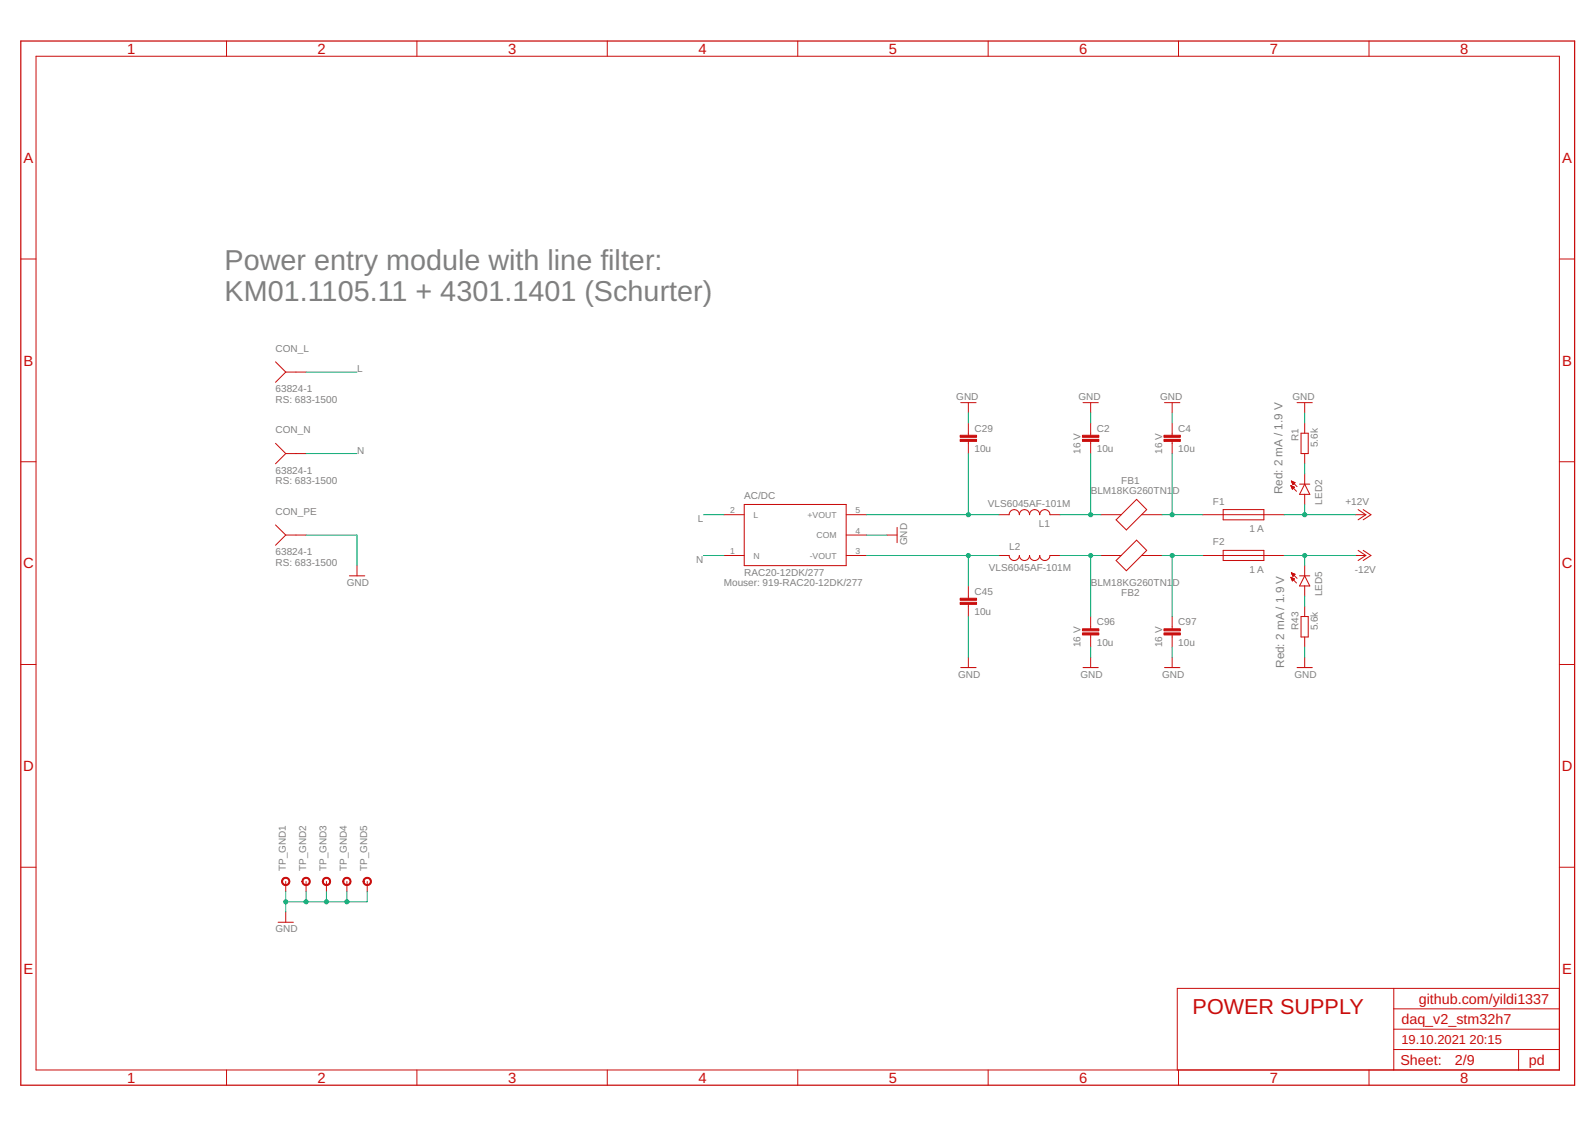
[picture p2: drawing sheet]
<svg xmlns="http://www.w3.org/2000/svg" width="297mm" height="210mm" viewBox="0 0 297 210" stroke-linecap="round" stroke-linejoin="round" font-family="sans-serif">
<g fill="none" stroke="#c90d0c" stroke-width=".19">
<path d="M6.7 10.5h283.7v188.8h-283.7zM42.2 7.6v2.9M77.6 7.6v2.9M113.1 7.6v2.9M148.6 7.6v2.9M184 7.6v2.9M219.5 7.6v2.9M255 7.6v2.9M3.9 48.2h2.8M290.4 48.2h2.8M51.3 67.4l1.9 1.9M53.2 69.3h3.8"/>
<path d="M53.2 69.3l-1.9 1.9M178.9 75h2.9M180.3 75v1.9M180.3 78.8v2.3M201.7 75h2.8M203.1 75v1.9M203.1 78.8v2.3M216.9 75h2.8M218.3 75v1.9M218.3 78.8v2.3M241.6 75h2.8M243 75v1.9"/>
<path d="M243 78.8v1.9M3.9 86h2.8M51.3 82.6l1.9 1.9M51.3 97.8l1.9 1.9M53.2 84.5h3.8M53.2 84.5l-1.9 1.9M53.2 99.7h3.8M53.2 99.7l-1.9 1.9M134.8 95.9h3.8M138.6 94h19v11.3h-19zM157.6 99.7h3.8M157.6 95.9h3.8"/>
<path d="M165.2 99.7h1.9M167.1 98.2v2.9M180.3 82.2v2.3M186 95.9h1.9a.95 .95 0 0 1 1-1 .95 .95 0 0 1 .9 1 .94 .94 0 0 1 1-1 .94 .94 0 0 1 .9 1 .95 .95 0 0 1 1-1 .95 .95 0 0 1 .9 1 .95 .95 0 0 1 1-1 .95 .95 0 0 1 .9 1h1.9M203.1 82.2v2.3M205 95.9h3.8M211.7 93l1.9 1.9-3.8 3.8-1.9-1.9zM212.6 95.9h3.8M218.3 82.2v2.3M224 95.9h15.2M227.8 94.9h7.6v1.9h-7.6zM240.4 90.4l1 1.1"/>
<path d="M240.4 90.4l.7 .3-.4 .4zM240.4 90.5h.1M240.5 90.6h.1M240.5 90.6h.3M240.5 89.6l1.1 1M240.5 89.6l.3 .7 .4-.4M240.5 89.6l.7 .3M240.5 90.7h.5M240.5 89.6h.1M240.6 90.8h.4M240.6 89.7h.2M240.6 90.9h.3"/>
<path d="M240.6 89.8h.4M240.6 91h.3M240.6 89.9h.6M240.7 91h.1M240.7 90h.4M240.7 90h.3M240.7 90.1h.2M240.8 90.2h.1M242 90.2h1.9M242.3 80.7h1.3v3.8h-1.3zM243 84.5v1.9M243 88.3v1.9"/>
<path d="M243 92.1v1.9M243 90.2l.9 1.9h-1.9zM252.5 95.9h1.9M252.9 94.9l1.5 1M253.9 94.9l1.4 1-1.4 .9M254.4 95.9l-1.5 .9M290.4 86h2.8M65.1 107.3h2.8M66.5 105.3v2M134.8 103.5h3.8M157.6 103.5h3.8M180.3 109.1v2.3"/>
<path d="M180.3 112.6v2.2M186 103.5h1.9a.95 .95 0 0 0 1 .9 .95 .95 0 0 0 .9-.9 .94 .94 0 0 0 1 .9 .94 .94 0 0 0 .9-.9 .95 .95 0 0 0 1 .9 .95 .95 0 0 0 .9-.9 .95 .95 0 0 0 1 .9 .95 .95 0 0 0 .9-.9h1.9M203.1 114.8v2.3M203.1 118.3v2.2M205 103.5h3.8M207.9 104.4l3.8-3.8 1.9 1.9-3.8 3.8zM212.6 103.5h3.8M218.3 114.8v2.3M218.3 118.3v2.2M224 103.5h15.2M227.8 102.5h7.6v1.9h-7.6zM240.4 107.5l1 1.1"/>
<path d="M240.4 107.5l.7 .3-.4 .4zM240.4 107.5h.1M240.5 107.6h.1M240.5 107.7h.3M240.5 106.7l1.1 1M240.5 106.7l.3 .6 .4-.3M240.5 106.7l.7 .3M240.5 107.8h.5M240.5 106.7h.1M240.6 107.9h.4M240.6 106.8h.2M240.6 107.9h.3"/>
<path d="M240.6 106.9h.4M240.6 108h.3M240.6 107h.6M240.7 108.1h.1M240.7 107h.4M240.7 107.1h.3M240.7 107.2h.2M240.8 107.3h.1M242 107.3h1.9M242.3 114.8h1.3v3.8h-1.3zM243 107.3l.9 1.8h-1.9zM243 105.3v2"/>
<path d="M243 109.1v1.9M243 112.9v1.9M243 118.6v1.9M252.5 103.5h1.9M252.9 102.5l1.5 1M253.9 102.5l1.4 1-1.4 .9M254.4 103.5l-1.5 .9M3.9 123.8h2.8M178.9 124.3h2.9M180.3 122.4v1.9M201.7 124.3h2.8M203.1 122.4v1.9"/>
<path d="M216.9 124.3h2.8M218.3 122.4v1.9M241.6 124.3h2.8M243 122.4v1.9M290.4 123.8h2.8M3.9 161.5h2.8M51.8 171.8h2.8M53.2 164.2v1.9M53.2 169.9v1.9M57 164.2v1.9M60.8 164.2v1.9M64.6 164.2v1.9"/>
<path d="M68.4 164.2v1.9M290.4 161.5h2.8M42.2 199.3v2.8M77.6 199.3v2.8M113.1 199.3v2.8M148.6 199.3v2.8M184 199.3v2.8M219.5 199.3v2.8M255 199.3v2.8M259.6 195.5h30.8M259.6 184.1v15.2M259.6 191.7h30.8"/>
<path d="M259.6 187.9h30.8M282.8 195.5v3.8M290.4 184.1h-71.2v15.2"/>
</g>
<path d="M3.9 7.6h289.3v194.5h-289.3z" fill="none" stroke="#c90d0c" stroke-width=".23"/>
<g fill="#c90d0c" stroke="#c90d0c" stroke-width=".19">
<path d="M201.6 117.9h3v.4h-3z"/>
<path d="M201.6 117.1h3v.4h-3z"/>
<path d="M216.8 117.9h3v.4h-3z"/>
<path d="M216.8 117.1h3v.4h-3z"/>
<path d="M201.6 81.8h3v.4h-3z"/>
<path d="M201.6 81.1h3v.3h-3z"/>
<path d="M216.8 81.8h3v.4h-3z"/>
<path d="M216.8 81.1h3v.3h-3z"/>
<path d="M178.8 81.8h3.1v.4h-3.1z"/>
<path d="M178.8 81.1h3.1v.3h-3.1z"/>
<path d="M178.8 112.2h3.1v.4h-3.1z"/>
<path d="M178.8 111.4h3.1v.4h-3.1z"/>
</g>
<g fill="#c90d0c" stroke="#c90d0c" stroke-width=".19">
<path d="M52.6 163.7a.78 .78 0 0 1 1.3 .1 .78 .78 0 0 1-.5 1.1 .78 .78 0 0 1-1-.7h.2a.59 .59 0 0 1 .8-.6 .59 .59 0 0 1 .2 1 .59 .59 0 0 1-.9-.2l-.1-.2h-.2z" fill-rule="evenodd"/>
<path d="M56.4 163.7a.79 .79 0 0 1 1.3 0 .79 .79 0 0 1-.5 1.2 .79 .79 0 0 1-1-.7h.2a.59 .59 0 0 1 .8-.6 .59 .59 0 0 1 .2 1 .59 .59 0 0 1-.9-.2l-.1-.2h-.2z" fill-rule="evenodd"/>
<path d="M60.2 163.7a.78 .78 0 0 1 1.2 0 .78 .78 0 0 1-.3 1.2 .78 .78 0 0 1-1.1-.7h.2a.6 .6 0 0 1 .9-.5 .6 .6 0 0 1 .1 1 .6 .6 0 0 1-1-.3v-.2h-.2z" fill-rule="evenodd"/>
<path d="M64 163.7a.78 .78 0 0 1 1.2 .1 .78 .78 0 0 1-.4 1.1 .78 .78 0 0 1-1-.7h.2a.59 .59 0 0 1 .8-.6 .59 .59 0 0 1 .2 1 .59 .59 0 0 1-.9-.2l-.1-.2h-.2z" fill-rule="evenodd"/>
<path d="M67.8 163.7a.79 .79 0 0 1 1.3 0 .79 .79 0 0 1-.5 1.2 .79 .79 0 0 1-1-.7h.2a.59 .59 0 0 1 .8-.6 .59 .59 0 0 1 .2 1 .59 .59 0 0 1-1-.2v-.2h-.2z" fill-rule="evenodd"/>
</g>
<g fill="none" stroke="#0dab76" stroke-width=".19">
<path d="M57 69.3h9.5M180.3 76.9v1.9M203.1 76.9v1.9M218.3 76.9v1.9M243 76.9v1.9M57 99.7h9.5v5.6M57 84.5h9.5M131 95.9h3.8M161.4 99.7h3.8M161.4 95.9h24.6M180.3 84.5v11.4M197.4 95.9h7.6"/>
<path d="M203.1 84.5v11.4M216.4 95.9h7.6M218.3 84.5v11.4M239.2 95.9h13.3M243 86.4v1.9M243 94v1.9M131 103.5h3.8M161.4 103.5h24.6M180.3 103.5v5.6M180.3 114.8v7.6M197.4 103.5h7.6M203.1 103.5v11.3"/>
<path d="M216.4 103.5h7.6M218.3 103.5v11.3M239.2 103.5h13.3M243 103.5v1.8M243 111v1.9M203.1 120.5v1.9M218.3 120.5v1.9M243 120.5v1.9M53.2 166.1v3.8M57 166.1v1.9M60.8 166.1v1.9M64.6 166.1v1.9"/>
<path d="M68.4 166.1v1.9h-15.2"/>
</g>
<g fill="#0dab76" stroke="#0dab76" stroke-width=".19">
<circle cx="53.2" cy="168" r=".38"/>
<circle cx="57" cy="168" r=".38"/>
<circle cx="60.8" cy="168" r=".38"/>
<circle cx="64.6" cy="168" r=".38"/>
<circle cx="203.1" cy="95.9" r=".38"/>
<circle cx="203.1" cy="103.5" r=".38"/>
<circle cx="218.3" cy="95.9" r=".38"/>
<circle cx="218.3" cy="103.5" r=".38"/>
<circle cx="243" cy="95.9" r=".38"/>
<circle cx="243" cy="103.5" r=".38"/>
<circle cx="180.3" cy="95.9" r=".38"/>
<circle cx="180.3" cy="103.5" r=".38"/>
</g>
<g font-size="5.4" fill="#808080">
<text x="41.8" y="50.3">Power entry module with line filter:</text>
<text x="41.8" y="56">KM01.1105.11 + 4301.1401 (Schurter)</text>
</g>
<text font-size="4" fill="#c90d0c" x="222.1" y="188.8">POWER SUPPLY</text>
<g font-size="2.8" fill="#c90d0c">
<text x="23.7" y="10">1</text>
<text x="59.1" y="10">2</text>
<text x="94.6" y="10">3</text>
<text x="130.1" y="10">4</text>
<text x="165.5" y="10">5</text>
<text x="201" y="10">6</text>
<text x="236.5" y="10">7</text>
<text x="271.9" y="10">8</text>
<text x="4.4" y="30.3">A</text>
<text x="290.9" y="30.3">A</text>
<text x="4.4" y="68.1">B</text>
<text x="290.9" y="68.1">B</text>
<text x="4.3" y="105.8">C</text>
<text x="290.8" y="105.8">C</text>
<text x="4.3" y="143.6">D</text>
<text x="290.8" y="143.6">D</text>
<text x="4.4" y="181.4">E</text>
<text x="290.9" y="181.4">E</text>
<text x="23.7" y="201.7">1</text>
<text x="59.1" y="201.7">2</text>
<text x="94.6" y="201.7">3</text>
<text x="130.1" y="201.7">4</text>
<text x="165.5" y="201.7">5</text>
<text x="201" y="201.7">6</text>
<text x="236.5" y="201.7">7</text>
<text x="271.9" y="201.7">8</text>
</g>
<g font-size="2.7" fill="#c90d0c">
<text x="261" y="190.7">daq_v2_stm32h7</text>
<text x="264.2" y="186.9">github.com/yildi1337</text>
<text x="260.8" y="198.4">Sheet:</text>
<text x="271" y="198.3">2/9</text>
<text x="284.7" y="198.3">pd</text>
</g>
<g font-size="2.4" fill="#c90d0c">
<text x="261" y="194.5">19.10.2021</text>
<text x="273.7" y="194.5">20:15</text>
</g>
<g font-size="2.2" fill="#808080">
<text x="238.8" y="92.1" transform="rotate(-90 238.8 92.1)">Red: 2 mA / 1.9 V</text>
<text x="239.2" y="124.4" transform="rotate(-90 239.2 124.4)">Red: 2 mA / 1.9 V</text>
</g>
<g font-size="1.9" fill="#808080">
<text x="51.3" y="65.5">CON_L</text>
<text x="66.5" y="69.3">L</text>
<text x="51.3" y="75">RS: 683-1500</text>
<text x="51.3" y="73.1">63824-1</text>
<text x="178.1" y="74.4">GND</text>
<text x="200.9" y="74.4">GND</text>
<text x="216" y="74.4">GND</text>
<text x="240.7" y="74.4">GND</text>
<text x="51.3" y="80.7">CON_N</text>
<text x="181.5" y="80.4">C29</text>
<text x="204.3" y="80.4">C2</text>
<text x="219.4" y="80.4">C4</text>
<text x="241.8" y="82.1" transform="rotate(-90 241.8 82.1)">R1</text>
<text x="245.4" y="83.3" transform="rotate(-90 245.4 83.3)">5.6k</text>
<text x="51.3" y="88.3">63824-1</text>
<text x="66.5" y="84.5">N</text>
<text x="181.5" y="84.2">10u</text>
<text x="201.2" y="84.5" transform="rotate(-90 201.2 84.5)">16 V</text>
<text x="204.3" y="84.2">10u</text>
<text x="216.4" y="84.5" transform="rotate(-90 216.4 84.5)">16 V</text>
<text x="219.4" y="84.2">10u</text>
<text x="51.3" y="90.2">RS: 683-1500</text>
<text x="51.3" y="95.9">CON_PE</text>
<text x="138.6" y="93">AC/DC</text>
<text x="184" y="94.4">VLS6045AF-101M</text>
<text x="203.1" y="92.1">BLM18KG260TN1</text>
<text x="208.8" y="90.2">FB1</text>
<text x="218.4" y="92.1">D</text>
<text x="225.9" y="94">F1</text>
<text x="246.2" y="94" transform="rotate(-90 246.2 94)">LED2</text>
<text x="250.6" y="94">+12V</text>
<text x="130" y="97.2">L</text>
<text x="169" y="101.6" transform="rotate(-90 169 101.6)">GND</text>
<text x="193.5" y="98.1">L1</text>
<text x="225.9" y="101.6">F2</text>
<text x="232.7" y="99.1">1 A</text>
<text x="51.3" y="105.4">RS: 683-1500</text>
<text x="51.3" y="103.5">63824-1</text>
<text x="129.7" y="104.8">N</text>
<text x="138.6" y="107.2">RAC20-12DK/277</text>
<text x="184.1" y="106.3">VLS6045AF-101M</text>
<text x="187.9" y="102.5">L2</text>
<text x="232.7" y="106.7">1 A</text>
<text x="252.3" y="106.7">-12V</text>
<text x="64.6" y="109.1">GND</text>
<text x="134.8" y="109.1">Mouser: 919-RAC20-12DK/277</text>
<text x="181.5" y="110.8">C45</text>
<text x="203.1" y="109.1">BLM18KG260TN1</text>
<text x="208.8" y="111">FB2</text>
<text x="218.4" y="109.1">D</text>
<text x="246.2" y="111" transform="rotate(-90 246.2 111)">LED5</text>
<text x="181.5" y="114.6">10u</text>
<text x="204.3" y="116.5">C96</text>
<text x="219.4" y="116.5">C97</text>
<text x="241.8" y="117.3" transform="rotate(-90 241.8 117.3)">R43</text>
<text x="245.4" y="117.4" transform="rotate(-90 245.4 117.4)">5.6k</text>
<text x="201.2" y="120.5" transform="rotate(-90 201.2 120.5)">16 V</text>
<text x="204.3" y="120.2">10u</text>
<text x="216.4" y="120.5" transform="rotate(-90 216.4 120.5)">16 V</text>
<text x="219.4" y="120.2">10u</text>
<text x="178.5" y="126.2">GND</text>
<text x="201.2" y="126.2">GND</text>
<text x="216.4" y="126.2">GND</text>
<text x="241.1" y="126.2">GND</text>
<text x="53.2" y="162.3" transform="rotate(-90 53.2 162.3)">TP_GND1</text>
<text x="57" y="162.3" transform="rotate(-90 57 162.3)">TP_GND2</text>
<text x="60.8" y="162.3" transform="rotate(-90 60.8 162.3)">TP_GND3</text>
<text x="64.6" y="162.3" transform="rotate(-90 64.6 162.3)">TP_GND4</text>
<text x="68.4" y="162.3" transform="rotate(-90 68.4 162.3)">TP_GND5</text>
<text x="51.3" y="173.7">GND</text>
</g>
<g font-size="1.6" fill="#808080">
<text x="136" y="95.6">2</text>
<text x="159.3" y="95.6">5</text>
<text x="140.3" y="96.4">L</text>
<text x="150.4" y="96.4">+VOUT</text>
<text x="152.1" y="100.2">COM</text>
<text x="159.3" y="99.4">4</text>
<text x="136" y="103.2">1</text>
<text x="140.3" y="104">N</text>
<text x="150.8" y="104">-VOUT</text>
<text x="159.3" y="103.2">3</text>
</g>
</svg>
